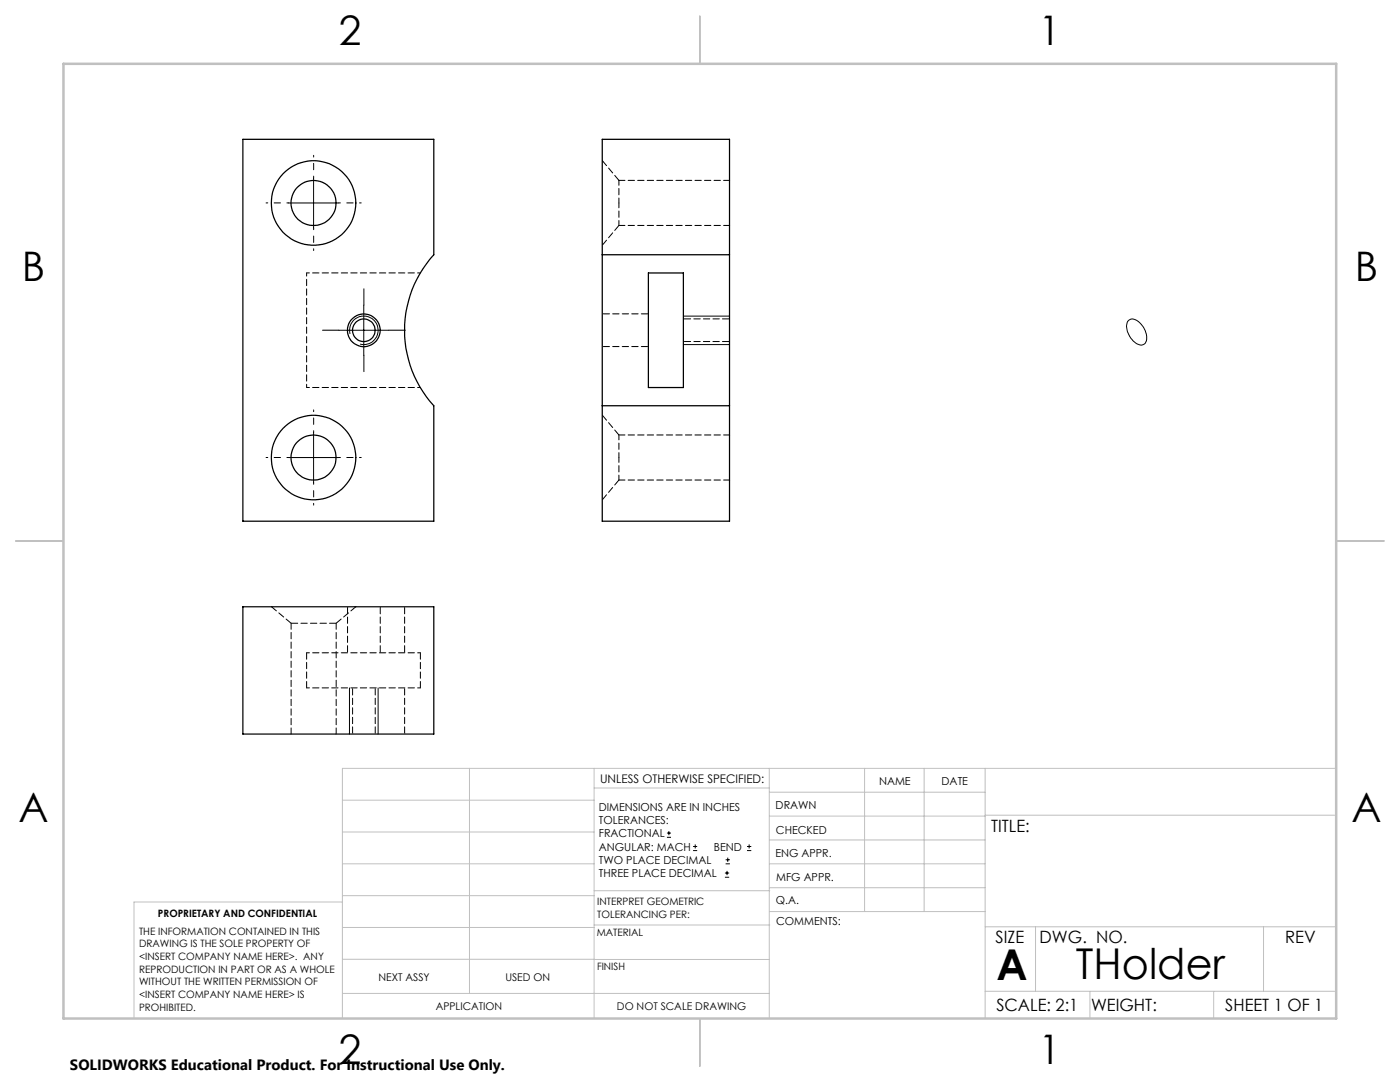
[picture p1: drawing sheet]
<svg xmlns="http://www.w3.org/2000/svg" width="279mm" height="216mm" viewBox="0 0 279 216" stroke-linecap="round" stroke-linejoin="round" font-family="sans-serif">
<g fill="none" stroke="#000" stroke-width=".2">
<path d="M62.6 35.5v10M57.6 40.5h10M67.6 65.9h10M69.8 66.6a2.85 2.85 0 0 1 2.6-3.5 2.85 2.85 0 0 1 3 3 2.85 2.85 0 0 1-3.5 2.6M72.6 60.9v10M136.4 63.1h9.2M136.4 68.8h9.2M225.2 63.9a1.78 1.78 0 0 1 2.5 .7 3.5 3.5 0 0 1 .9 3.9 1.63 1.63 0 0 1-2.4-.4 3.5 3.5 0 0 1-1.1-4.1zM57.6 91.3h10M62.6 86.3v10M69.7 137.3v9.2M75.5 137.3v9.2"/>
<path d="M133.1 167.1h.8M133.1 166.2h.8M133.5 165.8v.9M138.3 169.7h.8M138.3 168.9h.8M138.7 168.5v.8M144.7 175h.8M144.7 174.2h.8M144.8 172.4h.9M144.8 171.6h.9M145.1 173.8v.8M145.2 171.1v.9"/>
<path d="M149.1 169.7h.8M149.1 168.9h.8M149.5 168.5v.8"/>
</g>
<g fill="none" stroke="#c0c0c0" stroke-width=".2">
<path d="M68.3 159.7h50.3M93.7 153.3v44.9M118.6 153.3v49.9M118.6 157.2h34.9M153.5 153.3v49.9M153.5 158.1h43.1M172.5 153.3v28.6M184.4 153.3v28.6M196.6 153.3v49.9M266.7 153.3h-198.4v49.9M68.3 178.7h50.3M68.3 172.4h50.3"/>
<path d="M68.3 166h50.3M68.3 180h-41.6v23.2M118.6 177.7h35M153.5 167.6h43.1M153.5 162.8h43.1M153.5 172.4h43.1M153.5 177.1h43.1M196.6 162.7h70.1M68.3 198.2h85.2M68.3 191.4l85.2 .1M68.3 185.1h50.3M118.6 184.6h35"/>
<path d="M153.6 181.9h43M196.6 197.8h70.1M196.6 184.9h70.1M206.7 184.9v12.9M217.5 197.8v5.4M242.2 197.8v5.4M252.2 184.9v12.9"/>
</g>
<path d="M139.7 3.2v9.5M3.1 107.9h9.6M266.7 107.9h9.5M139.7 203.2v9.6" fill="none" stroke="#c0c0c0" stroke-width=".25"/>
<path d="M12.7 12.7h254v190.5h-254z" fill="none" stroke="#c0c0c0" stroke-width=".5"/>
<path d="M62.6 35.5v-4.5M57.6 40.5h-4.5M62.6 45.5v4.5M67.6 40.5h4.5M57.6 91.3h-4.5M62.6 86.3v-4.5M62.6 96.3v4.5M67.6 91.3h4.5" fill="none" stroke="#000" stroke-width=".2" stroke-dasharray="15.2 1.3 1.3 1.3" stroke-dashoffset="14.9"/>
<path d="M67.6 65.9h-3.2M72.6 60.9v-3.3M72.6 70.9v3.3M77.6 65.9h3.3" fill="none" stroke="#000" stroke-width=".2" stroke-dasharray="15.2 1.3 1.3 1.3"/>
<g fill="none" stroke="#000" stroke-width=".25">
<path d="M48.5 27.8h38.1v23a22.4 22.4 0 0 0 0 30.2v23h-38.1zM120.2 50.8v30.2M120.2 50.8v-23h25.4v23M120.2 50.8h25.4M129.4 54.5h7v22.8h-7zM145.6 50.8v30.2M120.2 81v23h25.4v-23M120.2 81h25.4M48.5 121.1h38.1v25.4h-38.1z"/>
<circle cx="62.6" cy="40.5" r="4.5"/>
<circle cx="62.6" cy="40.5" r="8.4"/>
<circle cx="72.6" cy="65.9" r="2.26"/>
<circle cx="72.6" cy="65.9" r="3.3"/>
<circle cx="62.6" cy="91.3" r="4.5"/>
<circle cx="62.6" cy="91.3" r="8.4"/>
</g>
<path d="M61.2 54.5v22.8" fill="none" stroke="#000" stroke-width=".2" stroke-dasharray="1.3 .6" stroke-dashoffset=".6"/>
<path d="M61.2 54.5h22.7M61.2 77.3h22.7M61.2 137.3h22.7M61.2 130.3h22.7" fill="none" stroke="#000" stroke-width=".2" stroke-dasharray="1.3 .6" stroke-dashoffset=".7"/>
<path d="M123.5 40.5v-4.5M123.5 45v-4.5M123.5 91.3v-4.5M123.5 95.8v-4.5" fill="none" stroke="#000" stroke-width=".2" stroke-dasharray="1.3 .6" stroke-dashoffset=".3"/>
<path d="M120.2 69.2h9.2M129.4 62.6h-9.2M136.4 68.1h9.2M145.6 63.6h-9.2M69.4 121.1v9.2M70.4 137.3v9.2M75.9 130.3v-9.2M80.8 137.3v9.2M80.8 121.1v9.2M74.9 146.5v-9.2" fill="none" stroke="#000" stroke-width=".2" stroke-dasharray="1.3 .6" stroke-dashoffset="-.2"/>
<path d="M123.5 36l-3.3-3.9M120.2 48.9l3.3-3.9M120.2 99.7l3.3-3.9M123.5 86.8l-3.3-3.9M54.2 121.1l3.9 3.3M61.2 130.3v7M67.1 124.4l3.9-3.3M83.9 137.3v-7" fill="none" stroke="#000" stroke-width=".2" stroke-dasharray="1.3 .6"/>
<path d="M145.6 36h-22.1M123.5 45h22.1M123.5 95.8h22.1M145.6 86.8h-22.1M58.1 124.4v22.1M67.1 146.5v-22.1" fill="none" stroke="#000" stroke-width=".2" stroke-dasharray="1.3 .6" stroke-dashoffset=".1"/>
<path d="M58.1 124.4h9" fill="none" stroke="#000" stroke-width=".2" stroke-dasharray="1.3 .6" stroke-dashoffset="-.1"/>
<g font-size="8.5">
<text x="198.9" y="195.5">A</text>
<text x="214.7" y="195.4">THolder</text>
</g>
<g font-size="8.1">
<text x="67.6" y="8.9">2</text>
<text x="207.3" y="8.9">1</text>
<text x="4.4" y="56.2">B</text>
<text x="270.4" y="56.2">B</text>
<text x="3.7" y="164.1">A</text>
<text x="269.7" y="164.1">A</text>
<text x="67.6" y="212.4">2</text>
<text x="207.3" y="212.4">1</text>
</g>
<g font-size="3.4">
<text x="197.8" y="166">TITLE:</text>
<text x="198.7" y="188.1">SIZE</text>
<text x="207.5" y="188.1">DWG. NO.</text>
<text x="256.5" y="188.2">REV</text>
<text x="198.8" y="201.7">SCALE: 2:1</text>
<text x="217.7" y="201.8">WEIGHT:</text>
<text x="244.5" y="201.7">SHEET 1 OF 1</text>
</g>
<text font-size="3" x="14" y="213.5">SOLIDWORKS Educational Product. For Instructional Use Only.</text>
<text font-size="2.4" x="119.8" y="156.2">UNLESS OTHERWISE SPECIFIED:</text>
<g font-size="2.2">
<text x="119.5" y="161.8">DIMENSIONS ARE IN INCHES</text>
<text x="154.8" y="161.4">DRAWN</text>
<text x="175.4" y="156.6">NAME</text>
<text x="187.9" y="156.7">DATE</text>
<text x="119.5" y="164.4">TOLERANCES:</text>
<text x="119.5" y="167.1">FRACTIONAL</text>
<text x="154.9" y="166.3">CHECKED</text>
<text x="119.5" y="169.7">ANGULAR: MACH</text>
<text x="119.5" y="172.4">TWO PLACE DECIMAL</text>
<text x="142.5" y="169.7">BEND</text>
<text x="154.8" y="171">ENG APPR.</text>
<text x="119.5" y="175">THREE PLACE DECIMAL</text>
<text x="154.9" y="175.7">MFG APPR.</text>
<text x="154.9" y="180.4">Q.A.</text>
<text x="154.9" y="184.6">COMMENTS:</text>
</g>
<g font-size="2.1">
<text x="75.5" y="195.7">NEXT ASSY</text>
<text x="100.9" y="195.7">USED ON</text>
<text x="86.9" y="201.5">APPLICATION</text>
<text x="123.1" y="201.6">DO NOT SCALE DRAWING</text>
</g>
<g font-size="2">
<text x="31.5" y="182.9">PROPRIETARY AND CONFIDENTIAL</text>
<text x="119.2" y="180.6">INTERPRET GEOMETRIC</text>
<text x="119.2" y="183.1">TOLERANCING PER:</text>
<text x="27.8" y="186.5">THE INFORMATION CONTAINED IN THIS</text>
<text x="27.8" y="189">DRAWING IS THE SOLE PROPERTY OF</text>
<text x="27.8" y="191.6">&lt;INSERT COMPANY NAME HERE&gt;. ANY</text>
<text x="119.1" y="186.7">MATERIAL</text>
<text x="27.8" y="194.1">REPRODUCTION IN PART OR AS A WHOLE</text>
<text x="27.8" y="196.6">WITHOUT THE WRITTEN PERMISSION OF</text>
<text x="119.1" y="193.5">FINISH</text>
<text x="27.8" y="199.1">&lt;INSERT COMPANY NAME HERE&gt; IS</text>
<text x="27.8" y="201.7">PROHIBITED.</text>
</g>
</svg>
